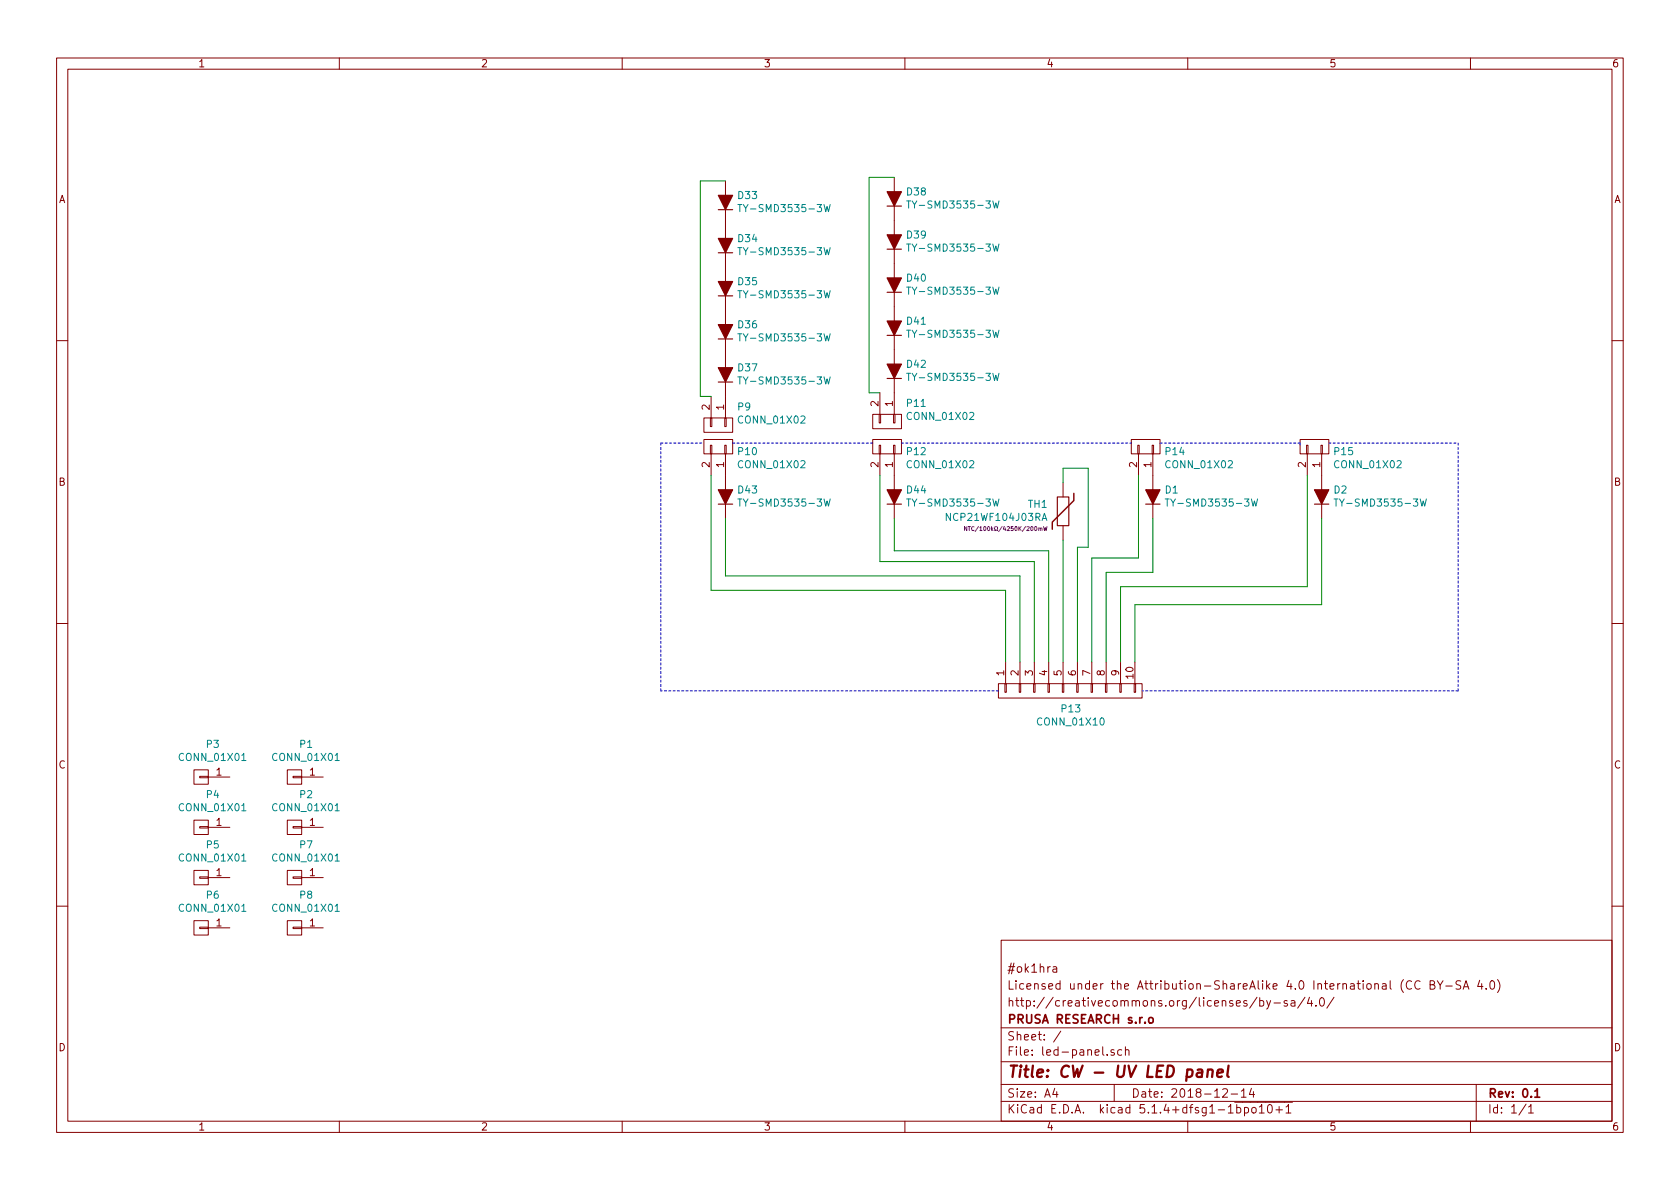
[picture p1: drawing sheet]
EESchema Schematic File Version 4
LIBS:led-panel-cache
EELAYER 30 0
EELAYER END
$Descr A4 11693 8268
encoding utf-8
Sheet 1 1
Title "CW - UV LED panel"
Date "2018-12-14"
Rev "0.1"
Comp "PRUSA RESEARCH s.r.o"
Comment1 "http://creativecommons.org/licenses/by-sa/4.0/"
Comment2 "Licensed under the Attribution-ShareAlike 4.0 International (CC BY-SA 4.0)"
Comment3 "#ok1hra"
Comment4 ""
$EndDescr
$Comp
L conn:CONN_01X01 P3
U 1 1
P 1400 5400
F 0 "P3" H 1319 5175 50  0000 C CNN
F 1 "CONN_01X01" H 1319 5266 50  0000 C CNN
F 2 "Mounting_Holes:MountingHole_4.5mm" H 1400 5400 50  0001 C CNN
F 3 "" H 1400 5400 50  0000 C CNN
	1    1400 5400
	-1   0    0    1   
$EndComp
$Comp
L conn:CONN_01X01 P4
U 1 1
P 1400 5750
F 0 "P4" H 1319 5525 50  0000 C CNN
F 1 "CONN_01X01" H 1319 5616 50  0000 C CNN
F 2 "Mounting_Holes:MountingHole_4.5mm" H 1400 5750 50  0001 C CNN
F 3 "" H 1400 5750 50  0000 C CNN
	1    1400 5750
	-1   0    0    1   
$EndComp
$Comp
L conn:CONN_01X01 P5
U 1 1
P 1400 6100
F 0 "P5" H 1319 5875 50  0000 C CNN
F 1 "CONN_01X01" H 1319 5966 50  0000 C CNN
F 2 "Mounting_Holes:MountingHole_4.5mm" H 1400 6100 50  0001 C CNN
F 3 "" H 1400 6100 50  0000 C CNN
	1    1400 6100
	-1   0    0    1   
$EndComp
$Comp
L conn:CONN_01X01 P6
U 1 1
P 1400 6450
F 0 "P6" H 1319 6225 50  0000 C CNN
F 1 "CONN_01X01" H 1319 6316 50  0000 C CNN
F 2 "Mounting_Holes:MountingHole_4.5mm" H 1400 6450 50  0001 C CNN
F 3 "" H 1400 6450 50  0000 C CNN
	1    1400 6450
	-1   0    0    1   
$EndComp
$Comp
L device:D_ALT D33
U 1 1
P 5050 1400
F 0 "D33" V 5096 1321 50  0000 R CNN
F 1 "TY-SMD3535-3W" V 5005 1321 50  0000 R CNN
F 2 "ok1hra:LED-UV-LTPL-C034UVH405" H 5050 1400 50  0001 C CNN
F 3 "" H 5050 1524 50  0001 C CNN
F 4 "405nm" V 5050 1400 28  0001 C CNN "req"
	1    5050 1400
	0    -1   -1   0   
$EndComp
$Comp
L device:D_ALT D34
U 1 1
P 5050 1700
F 0 "D34" V 5096 1621 50  0000 R CNN
F 1 "TY-SMD3535-3W" V 5005 1621 50  0000 R CNN
F 2 "ok1hra:LED-UV-LTPL-C034UVH405" H 5050 1700 50  0001 C CNN
F 3 "" H 5050 1824 50  0001 C CNN
F 4 "405nm" H 0   0   28  0001 C CNN "req"
	1    5050 1700
	0    -1   -1   0   
$EndComp
$Comp
L device:D_ALT D38
U 1 1
P 6225 1375
F 0 "D38" V 6271 1296 50  0000 R CNN
F 1 "TY-SMD3535-3W" V 6180 1296 50  0000 R CNN
F 2 "ok1hra:LED-UV-LTPL-C034UVH405" H 6225 1375 50  0001 C CNN
F 3 "" H 6225 1499 50  0001 C CNN
F 4 "405nm" H 0   0   50  0001 C CNN "req"
	1    6225 1375
	0    -1   -1   0   
$EndComp
$Comp
L device:D_ALT D39
U 1 1
P 6225 1675
F 0 "D39" V 6271 1596 50  0000 R CNN
F 1 "TY-SMD3535-3W" V 6180 1596 50  0000 R CNN
F 2 "ok1hra:LED-UV-LTPL-C034UVH405" H 6225 1675 50  0001 C CNN
F 3 "" H 6225 1799 50  0001 C CNN
F 4 "405nm" H 0   0   50  0001 C CNN "req"
	1    6225 1675
	0    -1   -1   0   
$EndComp
$Comp
L device:D_ALT D35
U 1 1
P 5050 2000
F 0 "D35" V 5096 1921 50  0000 R CNN
F 1 "TY-SMD3535-3W" V 5005 1921 50  0000 R CNN
F 2 "ok1hra:LED-UV-LTPL-C034UVH405" H 5050 2000 50  0001 C CNN
F 3 "" H 5050 2124 50  0001 C CNN
F 4 "405nm" H 0   0   50  0001 C CNN "req"
	1    5050 2000
	0    -1   -1   0   
$EndComp
$Comp
L device:D_ALT D36
U 1 1
P 5050 2300
F 0 "D36" V 5096 2221 50  0000 R CNN
F 1 "TY-SMD3535-3W" V 5005 2221 50  0000 R CNN
F 2 "ok1hra:LED-UV-LTPL-C034UVH405" H 5050 2300 50  0001 C CNN
F 3 "" H 5050 2424 50  0001 C CNN
F 4 "405nm" H 0   0   50  0001 C CNN "req"
	1    5050 2300
	0    -1   -1   0   
$EndComp
$Comp
L device:D_ALT D40
U 1 1
P 6225 1975
F 0 "D40" V 6271 1896 50  0000 R CNN
F 1 "TY-SMD3535-3W" V 6180 1896 50  0000 R CNN
F 2 "ok1hra:LED-UV-LTPL-C034UVH405" H 6225 1975 50  0001 C CNN
F 3 "" H 6225 2099 50  0001 C CNN
F 4 "405nm" H 0   0   50  0001 C CNN "req"
	1    6225 1975
	0    -1   -1   0   
$EndComp
$Comp
L device:D_ALT D41
U 1 1
P 6225 2275
F 0 "D41" V 6271 2196 50  0000 R CNN
F 1 "TY-SMD3535-3W" V 6180 2196 50  0000 R CNN
F 2 "ok1hra:LED-UV-LTPL-C034UVH405" H 6225 2275 50  0001 C CNN
F 3 "" H 6225 2399 50  0001 C CNN
F 4 "405nm" H 0   0   50  0001 C CNN "req"
	1    6225 2275
	0    -1   -1   0   
$EndComp
$Comp
L device:D_ALT D37
U 1 1
P 5050 2600
F 0 "D37" V 5096 2521 50  0000 R CNN
F 1 "TY-SMD3535-3W" V 5005 2521 50  0000 R CNN
F 2 "ok1hra:LED-UV-LTPL-C034UVH405" H 5050 2600 50  0001 C CNN
F 3 "" H 5050 2724 50  0001 C CNN
F 4 "405nm" H 0   0   50  0001 C CNN "req"
	1    5050 2600
	0    -1   -1   0   
$EndComp
$Comp
L device:D_ALT D42
U 1 1
P 6225 2575
F 0 "D42" V 6271 2496 50  0000 R CNN
F 1 "TY-SMD3535-3W" V 6180 2496 50  0000 R CNN
F 2 "ok1hra:LED-UV-LTPL-C034UVH405" H 6225 2575 50  0001 C CNN
F 3 "" H 6225 2699 50  0001 C CNN
F 4 "405nm" H 0   0   50  0001 C CNN "req"
	1    6225 2575
	0    -1   -1   0   
$EndComp
$Comp
L device:D_ALT D43
U 1 1
P 5050 3450
F 0 "D43" V 5096 3371 50  0000 R CNN
F 1 "TY-SMD3535-3W" V 5005 3371 50  0000 R CNN
F 2 "ok1hra:LED-UV-LTPL-C034UVH405" H 5050 3450 50  0001 C CNN
F 3 "" H 5050 3574 50  0001 C CNN
F 4 "405nm" H 0   0   50  0001 C CNN "req"
	1    5050 3450
	0    -1   -1   0   
$EndComp
$Comp
L device:D_ALT D44
U 1 1
P 6225 3450
F 0 "D44" V 6271 3371 50  0000 R CNN
F 1 "TY-SMD3535-3W" V 6180 3371 50  0000 R CNN
F 2 "ok1hra:LED-UV-LTPL-C034UVH405" H 6225 3450 50  0001 C CNN
F 3 "" H 6225 3574 50  0001 C CNN
F 4 "405nm" H 0   0   50  0001 C CNN "req"
	1    6225 3450
	0    -1   -1   0   
$EndComp
$Comp
L device:Thermistor TH1
U 1 1
P 7400 3550
F 0 "TH1" H 7296 3504 50  0000 R CNN
F 1 "NCP21WF104J03RA" H 7296 3595 50  0000 R CNN
F 2 "Resistors_SMD:R_0805" H 7400 3550 50  0001 C CNN
F 3 "" H 7400 3550 50  0001 C CNN
F 4 "NTC/100kΩ/4250K/200mW" H 7000 3675 28  0000 C CNN "req"
	1    7400 3550
	1    0    0    1   
$EndComp
$Comp
L conn:CONN_01X01 P1
U 1 1
P 2050 5400
F 0 "P1" H 1969 5175 50  0000 C CNN
F 1 "CONN_01X01" H 1969 5266 50  0000 C CNN
F 2 "Mounting_Holes:MountingHole_4.5mm" H 2050 5400 50  0001 C CNN
F 3 "" H 2050 5400 50  0000 C CNN
	1    2050 5400
	-1   0    0    1   
$EndComp
$Comp
L conn:CONN_01X01 P2
U 1 1
P 2050 5750
F 0 "P2" H 1969 5525 50  0000 C CNN
F 1 "CONN_01X01" H 1969 5616 50  0000 C CNN
F 2 "Mounting_Holes:MountingHole_4.5mm" H 2050 5750 50  0001 C CNN
F 3 "" H 2050 5750 50  0000 C CNN
	1    2050 5750
	-1   0    0    1   
$EndComp
$Comp
L conn:CONN_01X01 P7
U 1 1
P 2050 6100
F 0 "P7" H 1969 5875 50  0000 C CNN
F 1 "CONN_01X01" H 1969 5966 50  0000 C CNN
F 2 "Mounting_Holes:MountingHole_4.5mm" H 2050 6100 50  0001 C CNN
F 3 "" H 2050 6100 50  0000 C CNN
	1    2050 6100
	-1   0    0    1   
$EndComp
$Comp
L conn:CONN_01X01 P8
U 1 1
P 2050 6450
F 0 "P8" H 1969 6225 50  0000 C CNN
F 1 "CONN_01X01" H 1969 6316 50  0000 C CNN
F 2 "Mounting_Holes:MountingHole_4.5mm" H 2050 6450 50  0001 C CNN
F 3 "" H 2050 6450 50  0000 C CNN
	1    2050 6450
	-1   0    0    1   
$EndComp
$Comp
L conn:CONN_01X02 P9
U 1 1
P 5000 2950
F 0 "P9" V 4871 3078 50  0000 L CNN
F 1 "CONN_01X02" V 4962 3078 50  0000 L CNN
F 2 "ok1hra:MX-172159-0602" H 5000 2950 50  0001 C CNN
F 3 "" H 5000 2950 50  0000 C CNN
	1    5000 2950
	0    1    1    0   
$EndComp
$Comp
L conn:CONN_01X02 P11
U 1 1
P 6175 2925
F 0 "P11" V 6046 3053 50  0000 L CNN
F 1 "CONN_01X02" V 6137 3053 50  0000 L CNN
F 2 "ok1hra:MX-172159-0602" H 6175 2925 50  0001 C CNN
F 3 "" H 6175 2925 50  0000 C CNN
	1    6175 2925
	0    1    1    0   
$EndComp
$Comp
L conn:CONN_01X02 P10
U 1 1
P 5000 3100
F 0 "P10" V 4963 3228 50  0000 L CNN
F 1 "CONN_01X02" V 4872 3228 50  0000 L CNN
F 2 "ok1hra:MX-172159-0602" H 5000 3100 50  0001 C CNN
F 3 "" H 5000 3100 50  0000 C CNN
	1    5000 3100
	0    1    -1   0   
$EndComp
$Comp
L conn:CONN_01X02 P12
U 1 1
P 6175 3100
F 0 "P12" V 6138 3228 50  0000 L CNN
F 1 "CONN_01X02" V 6047 3228 50  0000 L CNN
F 2 "ok1hra:MX-172159-0602" H 6175 3100 50  0001 C CNN
F 3 "" H 6175 3100 50  0000 C CNN
	1    6175 3100
	0    1    -1   0   
$EndComp
Wire Wire Line
	6225 1225 6050 1225
Wire Wire Line
	6050 1225 6050 2725
Wire Wire Line
	6050 2725 6125 2725
Wire Wire Line
	5050 1250 4875 1250
Wire Wire Line
	4875 1250 4875 2750
Wire Wire Line
	4875 2750 4950 2750
$Comp
L conn:CONN_01X10 P13
U 1 1
P 7450 4800
F 0 "P13" V 7573 4795 50  0000 C CNN
F 1 "CONN_01X10" V 7664 4795 50  0000 C CNN
F 2 "ok1hra:MX-172159-0610" V 7755 4795 50  0001 C CNN
F 3 "" H 7450 4800 50  0000 C CNN
	1    7450 4800
	0    -1   1    0   
$EndComp
Wire Wire Line
	7200 4600 7200 3900
Wire Wire Line
	7200 3900 6125 3900
Wire Wire Line
	6125 3900 6125 3300
Wire Wire Line
	7300 4600 7300 3825
Wire Wire Line
	7300 3825 6225 3825
Wire Wire Line
	6225 3825 6225 3600
$Comp
L device:D_ALT D1
U 1 1
P 8025 3450
F 0 "D1" V 8071 3371 50  0000 R CNN
F 1 "TY-SMD3535-3W" V 7980 3371 50  0000 R CNN
F 2 "ok1hra:LED-UV-LTPL-C034UVH405" H 8025 3450 50  0001 C CNN
F 3 "" H 8025 3574 50  0001 C CNN
F 4 "405nm" H 0   0   50  0001 C CNN "req"
	1    8025 3450
	0    -1   -1   0   
$EndComp
$Comp
L device:D_ALT D2
U 1 1
P 9200 3450
F 0 "D2" V 9246 3371 50  0000 R CNN
F 1 "TY-SMD3535-3W" V 9155 3371 50  0000 R CNN
F 2 "ok1hra:LED-UV-LTPL-C034UVH405" H 9200 3450 50  0001 C CNN
F 3 "" H 9200 3574 50  0001 C CNN
F 4 "405nm" H 0   0   50  0001 C CNN "req"
	1    9200 3450
	0    -1   -1   0   
$EndComp
$Comp
L conn:CONN_01X02 P14
U 1 1
P 7975 3100
F 0 "P14" V 7938 3228 50  0000 L CNN
F 1 "CONN_01X02" V 7847 3228 50  0000 L CNN
F 2 "ok1hra:MX-172159-0602" H 7975 3100 50  0001 C CNN
F 3 "" H 7975 3100 50  0000 C CNN
	1    7975 3100
	0    1    -1   0   
$EndComp
$Comp
L conn:CONN_01X02 P15
U 1 1
P 9150 3100
F 0 "P15" V 9113 3228 50  0000 L CNN
F 1 "CONN_01X02" V 9022 3228 50  0000 L CNN
F 2 "ok1hra:MX-172159-0602" H 9150 3100 50  0001 C CNN
F 3 "" H 9150 3100 50  0000 C CNN
	1    9150 3100
	0    1    -1   0   
$EndComp
Wire Wire Line
	7100 4600 7100 4000
Wire Wire Line
	7100 4000 5050 4000
Wire Wire Line
	5050 4000 5050 3600
Wire Wire Line
	7000 4600 7000 4100
Wire Wire Line
	7000 4100 4950 4100
Wire Wire Line
	4950 4100 4950 3300
Wire Wire Line
	7400 3750 7400 4600
Wire Wire Line
	7400 3250 7575 3250
Wire Wire Line
	7575 3250 7575 3800
Wire Wire Line
	7575 3800 7500 3800
Wire Wire Line
	7500 3800 7500 4600
Wire Wire Line
	7600 4600 7600 3875
Wire Wire Line
	7600 3875 7925 3875
Wire Wire Line
	7925 3875 7925 3300
Wire Wire Line
	7700 4600 7700 3975
Wire Wire Line
	7700 3975 8025 3975
Wire Wire Line
	8025 3975 8025 3600
Wire Wire Line
	7800 4600 7800 4075
Wire Wire Line
	7800 4075 9100 4075
Wire Wire Line
	9100 4075 9100 3300
Wire Wire Line
	7900 4600 7900 4200
Wire Wire Line
	7900 4200 9200 4200
Wire Wire Line
	9200 4200 9200 3600
Wire Wire Line
	7400 3250 7400 3350
Wire Notes Line
	5100 3075 6075 3075
Wire Notes Line
	6275 3075 7875 3075
Wire Notes Line
	8075 3075 9050 3075
Wire Notes Line
	9050 3075 9050 3100
Wire Notes Line
	9250 3075 10150 3075
Wire Notes Line
	10150 3075 10150 4800
Wire Notes Line
	10150 4800 7950 4800
Wire Notes Line
	6950 4800 4600 4800
Wire Notes Line
	4600 4800 4600 3075
Wire Notes Line
	4600 3075 4900 3075
$EndSCHEMATC
